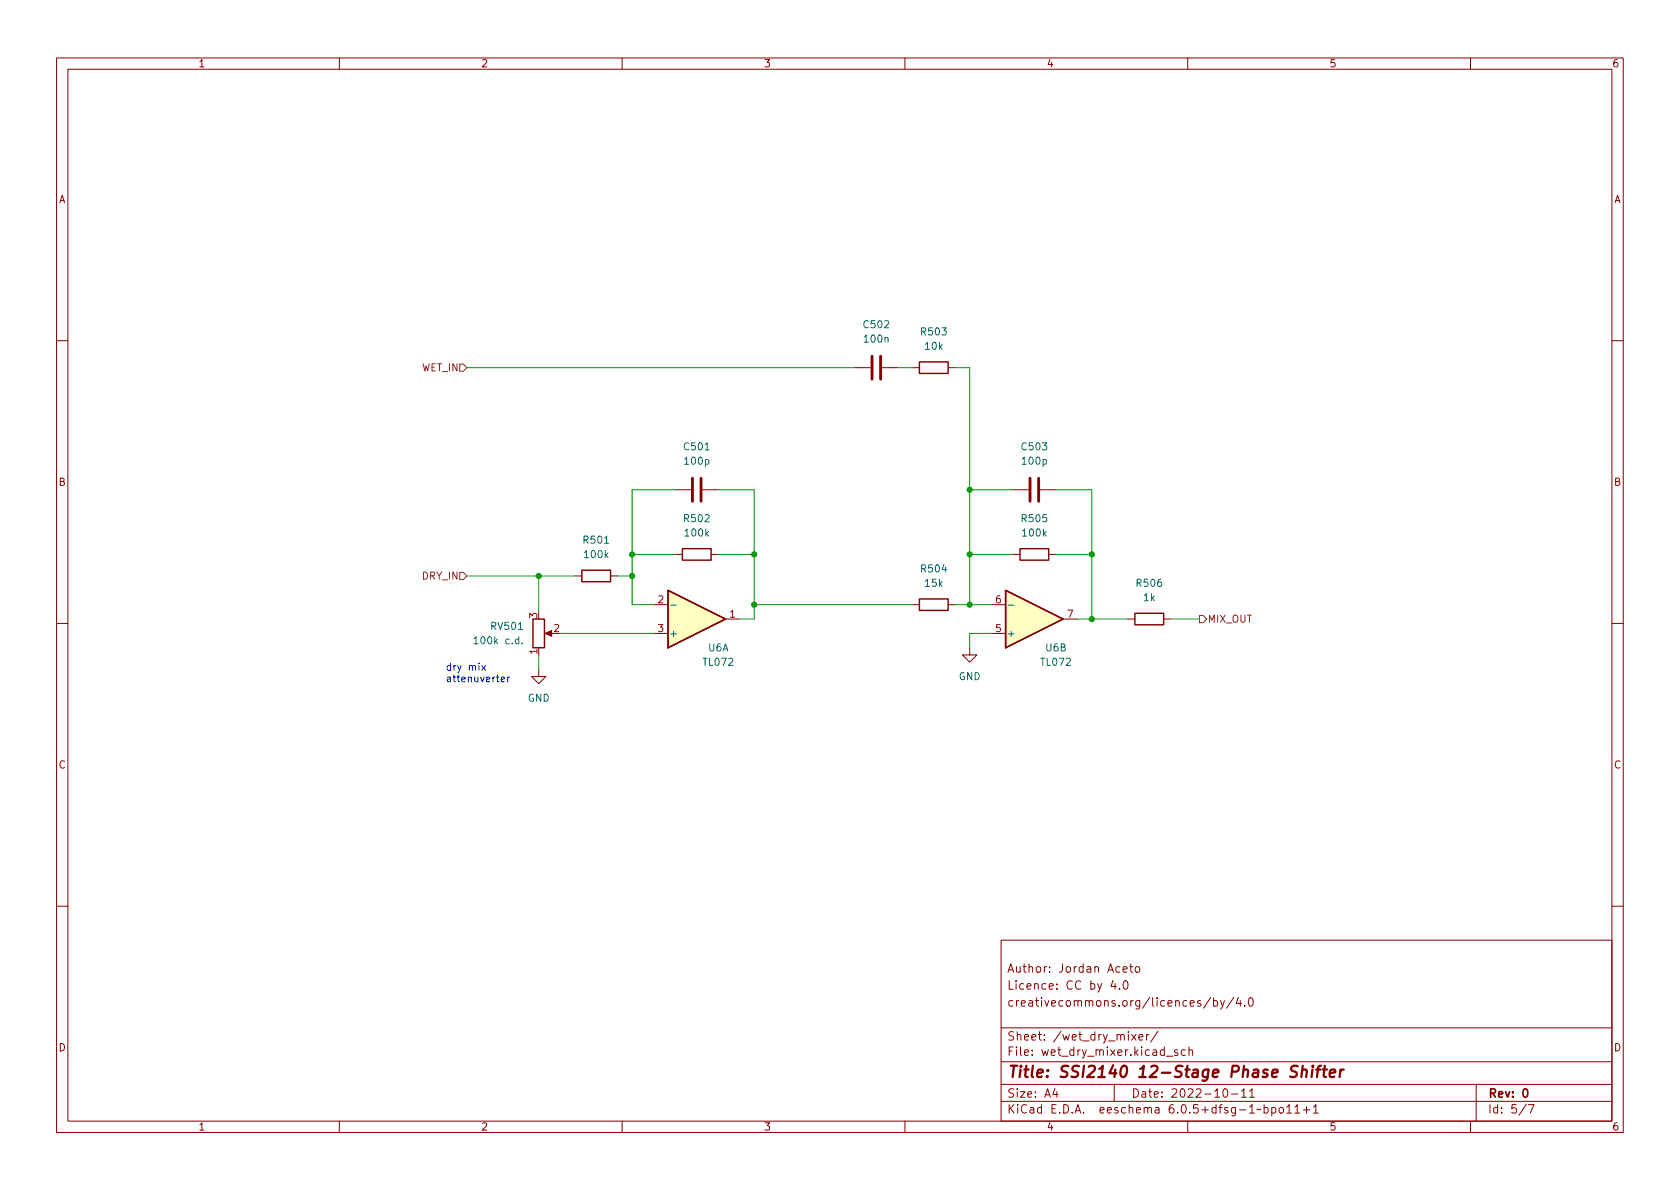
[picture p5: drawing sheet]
<svg xmlns="http://www.w3.org/2000/svg" width="297mm" height="210mm" viewBox="0 0 297 210" stroke-linecap="round" stroke-linejoin="round" font-family="sans-serif">
<g fill="none" stroke="#840000" stroke-width=".18">
<path d="M10 10.2h277v190.1h-277zM12 12.2h273v186.1h-273zM60 10.2v2M110 10.2v2M160 10.2v2M210 10.2v2M260 10.2v2M10 60.2h2M151.1 65h2.8M156 65h2.7M161.3 65h1.3M167.6 65h1.3"/>
<path d="M285 60.2h2M119.4 86.6h2.8M119.4 98h1.2M124.2 86.6h2.8M125.7 98h1.3M179.1 86.6h2.8M179.1 98h1.2M183.9 86.6h2.8M185.4 98h1.3M10 110.2h2M95.2 118.4v1.2h-1.2l1.2 1.3 1.3-1.3h-1.3M96.8 112h1"/>
<path d="M101.6 101.8h1.3M107.9 101.8h1.3M115.6 112h2.5M115.6 106.9h2.5M128.3 109.5h2.5M161.3 106.9h1.3M167.6 106.9h1.3M171.4 114.5v1.3h-1.2l1.2 1.3 1.3-1.3h-1.3M175.3 112h2.5M175.3 106.9h2.5M188 109.5h2.5M199.4 109.5h1.3"/>
<path d="M205.7 109.5h1.3M285 110.2h2M10 160.2h2M177 166.3h108v32h-108zM196.8 173.4l-.4 1h1M197.1 173.9v1M197.9 174.8v.1M198.6 171.4l.7-.1-.1-.3-.4-.1-.2 .2v.8h.6M198.8 173.5l.1-.1a.81 .81 0 0 1 .6 .7 .81 .81 0 0 1-.3 .8h-.1a.81 .81 0 0 1-.6-.6 .81 .81 0 0 1 .3-.8zM199.7 170.9h.6M199.9 170.4v1.3l.4 .2M200.9 171l.3-.1 .3 .3v.4l-.3 .3h-.3l-.2-.3v-.4z"/>
<path d="M214.1 176.4l-1.3 1.9M214.6 177l.4-.1 .3 .3v.4l-.2 .3h-.5M214.6 176.4v1.5M215.8 176.9l.3 1M216.5 176.9l-.5 1.4-.2 .1M218.1 176.4l-1.2 1.9M218.9 176.4l-.3 1h.9M219.3 176.9v1M220.1 177.8v.1M220.9 176.6l.2-.2a.81 .81 0 0 1 .6 .7 .81 .81 0 0 1-.3 .8h-.2a.81 .81 0 0 1-.3-1.3zM285 160.2h2M60 198.3v2"/>
<path d="M110 198.3v2M160 198.3v2M177 194.8h108M177 191.8h108M177 187.8h108M177 181.8h108M186.5 192.5l-.4 1h1M186.9 193v1M197 191.8v3M200.1 182.9l.8 1M200.9 182.9l-.8 1M201.4 183.4l.7-.1-.1-.3-.4-.1-.2 .2v.8h.6"/>
<path d="M202.7 182.9v1M203.1 182.9l-.2 .1-.2 .2M204.7 182.4l-1.3 1.9M206.2 186.8h1.2M208.2 185.7l-.3-.1-.3 .2 .1 .3 .5 .1v.4h-.6M209.6 185.7l-.5-.1-.2 .3v.4l.1 .3h.6M210 198.3v2M210.2 185.8l.2-.2 .4 .1 .1 .9M210.2 185.1v1.5M216.4 192.6l.2-.1a.81 .81 0 0 1 .6 .7 .81 .81 0 0 1-.3 .8h-.2a.81 .81 0 0 1-.6-.6 .81 .81 0 0 1 .3-.8zM217.7 193.5h1.2M219.5 193l.4-.5v1.5"/>
<path d="M219.5 194h.9M220.9 193l.5-.5v1.5M220.9 194h.9M223.5 195.9l.4-.1 .3 .3v.4l-.1 .3h-.6M223.5 195.3v1.5M224.9 195.9l.4-.1 .3 .3v.4l-.2 .3h-.5M224.9 195.8v1.5M226.3 195.9l.3-.1 .3 .3v.4l-.3 .3h-.3l-.2-.3v-.4zM227.5 195.8l.4-.5v1.5M227.5 196.8h.9M228.9 195.8l.5-.5v1.5M228.9 196.8h.9"/>
<path d="M230.4 196.3h1.2M231 195.7v1.1M232.2 195.8l.4-.5v1.5M232.2 196.8h.9M260 198.3v2M261 191.8v6.5M269.9 195.3l-1.3 1.9M270.2 195.3h1l-.6 1.5"/>
</g>
<path d="M269.4 192.7l.2-.2a.8 .8 0 0 1 .5 .8 .8 .8 0 0 1-.5 .7l-.2-.1-.1-.4z" fill="none" stroke="#840000" stroke-width=".3"/>
<path d="M229.5 188.6a.85 .85 0 0 0-1.1 .1 .45 .45 0 0 0 .2 .7l.4 .1a.49 .49 0 0 1 .3 .5 .49 .49 0 0 1-.5 .5l-.7-.1M230.2 189.3a.49 .49 0 0 1 .9 .1l-.2 1.1M230.3 188.5l-.2 2M232.1 189.1l-.2 1.4M232.1 188.5l-.1 .1 .1 .1 .1-.1-.1-.1v.2M232.7 189.1h.8M233.6 188.5l-.4 .1-.1 .1-.3 1.8M233.9 189.1h.7M234.2 188.5l-.2 1.7 .1 .2 .4 .1M235.1 189.8l1-.2-.1-.4-.1-.1-.6 .1-.2 1 .2 .3 .6-.1M237 189.1l-.2 1.4M237.6 189.1l-.4 .1-.2 .3" fill="none" stroke="#840000" stroke-width=".4"/>
<path d="M162.6 64h5v2h-5zM120.6 97h5.1v2.1h-5.1zM180.3 97h5.1v2.1h-5.1zM94.2 109.5h2.1v5h-2.1zM102.9 100.8h5v2.1h-5zM118.1 104.4l10.2 5.1-10.2 5zM162.6 105.9h5v2h-5zM177.8 104.4l10.2 5.1-10.2 5zM200.7 108.5h5v2h-5z" fill="none" stroke="#840000" stroke-width=".25"/>
<path d="M154.2 63v4.1M155.7 63v4.1M122.4 84.6v4M124 84.6v4M182.1 84.6v4M183.6 84.6v4" fill="none" stroke="#840000" stroke-width=".51"/>
<g fill="#ffffc2" stroke="#ffffc2" stroke-width=".18">
<path d="M177.8 104.4l10.2 5.1-10.2 5z"/>
<path d="M118.1 104.4l10.2 5.1-10.2 5z"/>
</g>
<path d="M83.8 112.9l.4-.3v1.3M83.8 113.9h.7M92.3 113.7v.2M118.6 107h1M178.3 107h1" fill="none" stroke="#006464" stroke-width=".18"/>
<path d="M96.4 112l1.1-.5v1z" fill="#840000" stroke="#840000" stroke-width=".18"/>
<path d="M81.3 64.4h.6l.6 .6-.6 .7h-.6zM81.3 101.2h.6l.6 .6-.6 .7h-.6zM212.1 108.8h.6l.7 .7-.7 .6h-.6z" fill="none" stroke="#725600" stroke-width=".18"/>
<path d="M85.2 117.7l.6 .8M85.8 117.7l-.6 .8M89.8 119.7v.9M90.1 119.7l-.3 .3M88.6 120.2l.6-.2v-.2l-.4-.1-.2 .2 .1 .6h.5" fill="none" stroke="#0000c2" stroke-width=".18"/>
<g fill="none" stroke="#009600" stroke-width=".18">
<path d="M82.5 65h68.6M158.7 65h2.6M168.9 65h2.5v41.9M111.8 98h7.6M119.4 86.6h-7.6v20.3h3.8M127 86.6h6.3v22.9h-2.5M127 98h6.3M171.4 86.6h7.7M171.4 98h7.7M186.7 86.6h6.3v22.9M186.7 98h6.3M82.5 101.8h19.1"/>
<path d="M95.2 101.8v6.4M95.2 115.8v2.6M99.1 112h16.5M109.2 101.8h2.6M133.3 106.9h28M168.9 106.9h6.4M175.3 112h-3.9v2.5M190.5 109.5h8.9M207 109.5h5.1"/>
</g>
<g fill="#009600" stroke="#009600" stroke-width=".18">
<circle cx="95.2" cy="101.8" r=".46"/>
<circle cx="111.8" cy="98" r=".46"/>
<circle cx="111.8" cy="101.8" r=".46"/>
<circle cx="133.3" cy="106.9" r=".46"/>
<circle cx="133.3" cy="98" r=".46"/>
<circle cx="171.4" cy="106.9" r=".46"/>
<circle cx="193" cy="98" r=".46"/>
<circle cx="171.4" cy="98" r=".46"/>
<circle cx="171.4" cy="86.6" r=".46"/>
<circle cx="193" cy="109.5" r=".46"/>
</g>
<text font-size="2.8" fill="#840000" x="178" y="190.6">Title: SSI2140 12-Stage Phase Shifter</text>
<g font-size="2.1" fill="#840000">
<text x="178" y="172">Author: Jordan Aceto</text>
<text x="178" y="178">creativecommons.org/licences/by/4.0</text>
<text x="178" y="175">Licence: CC by 4.0</text>
<text x="178" y="184">Sheet: /wet_dry_mixer/</text>
<text x="178" y="186.7">File: wet_dry_mixer.kicad_sch</text>
<text x="178" y="196.9">KiCad E.D.A. eeschema 6.0.5+dfsg-1~bpo11+1</text>
<text x="178" y="194.1">Size: A4</text>
<text x="200" y="194.1">Date: 2022-10-11</text>
<text x="263" y="194.1">Rev: 0</text>
<text x="263" y="196.9">Id: 5/7</text>
</g>
<g font-size="1.8" fill="#840000">
<text x="35" y="11.9">1</text>
<text x="85" y="11.9">2</text>
<text x="135" y="11.9">3</text>
<text x="185" y="11.9">4</text>
<text x="235" y="11.9">5</text>
<text x="285" y="11.9">6</text>
<text x="10.3" y="35.9">A</text>
<text x="285.3" y="35.9">A</text>
<text x="10.3" y="85.9">B</text>
<text x="285.3" y="85.9">B</text>
<text x="10.3" y="135.9">C</text>
<text x="285.3" y="135.9">C</text>
<text x="10.3" y="185.9">D</text>
<text x="285.3" y="185.9">D</text>
<text x="35" y="199.9">1</text>
<text x="85" y="199.9">2</text>
<text x="135" y="199.9">3</text>
<text x="185" y="199.9">4</text>
<text x="235" y="199.9">5</text>
<text x="285" y="199.9">6</text>
</g>
<g font-size="1.8" fill="#006464">
<text x="152.8" y="58">C502</text>
<text x="163" y="59.3">R503</text>
<text x="152.9" y="60.6">100n</text>
<text x="163.6" y="61.8">10k</text>
<text x="121.1" y="79.6">C501</text>
<text x="121.2" y="82.2">100p</text>
<text x="180.8" y="79.6">C503</text>
<text x="180.9" y="82.2">100p</text>
<text x="121.1" y="92.3">R502</text>
<text x="121.2" y="94.9">100k</text>
<text x="180.8" y="92.3">R505</text>
<text x="180.9" y="94.9">100k</text>
<text x="103.3" y="96.1">R501</text>
<text x="103.4" y="98.7">100k</text>
<text x="163" y="101.2">R504</text>
<text x="163.6" y="103.8">15k</text>
<text x="201.1" y="103.8">R506</text>
<text x="202.2" y="106.3">1k</text>
<text x="84.4" y="113.9">100k c.d.</text>
<text x="86.9" y="111.4">RV501</text>
<text x="118.2" y="112.6">+</text>
<text x="177.9" y="112.6">+</text>
<text x="124.4" y="117.7">TL072</text>
<text x="125.2" y="115.2">U6A</text>
<text x="184.1" y="117.7">TL072</text>
<text x="184.9" y="115.2">U6B</text>
<text x="93.3" y="124.1">GND</text>
<text x="169.5" y="120.3">GND</text>
</g>
<g font-size="1.8" fill="#725600">
<text x="74.5" y="65.7">WET_IN</text>
<text x="74.7" y="102.5">DRY_IN</text>
<text x="213.5" y="110.1">MIX_OUT</text>
</g>
<g font-size="1.8" fill="#a90000">
<text x="116.3" y="106.7">2</text>
<text x="176" y="106.7">6</text>
<text x="95" y="109.3" transform="rotate(-90 95 109.3)">3</text>
<text x="97.9" y="111.8">2</text>
<text x="116.3" y="111.8">3</text>
<text x="129" y="109.2">1</text>
<text x="176" y="111.8">5</text>
<text x="188.7" y="109.2">7</text>
<text x="95" y="115.7" transform="rotate(-90 95 115.7)">1</text>
</g>
<g font-size="1.8" fill="#0000c2">
<text x="78.7" y="118.6">dry mix</text>
<text x="78.7" y="120.6">attenuverter</text>
</g>
</svg>
